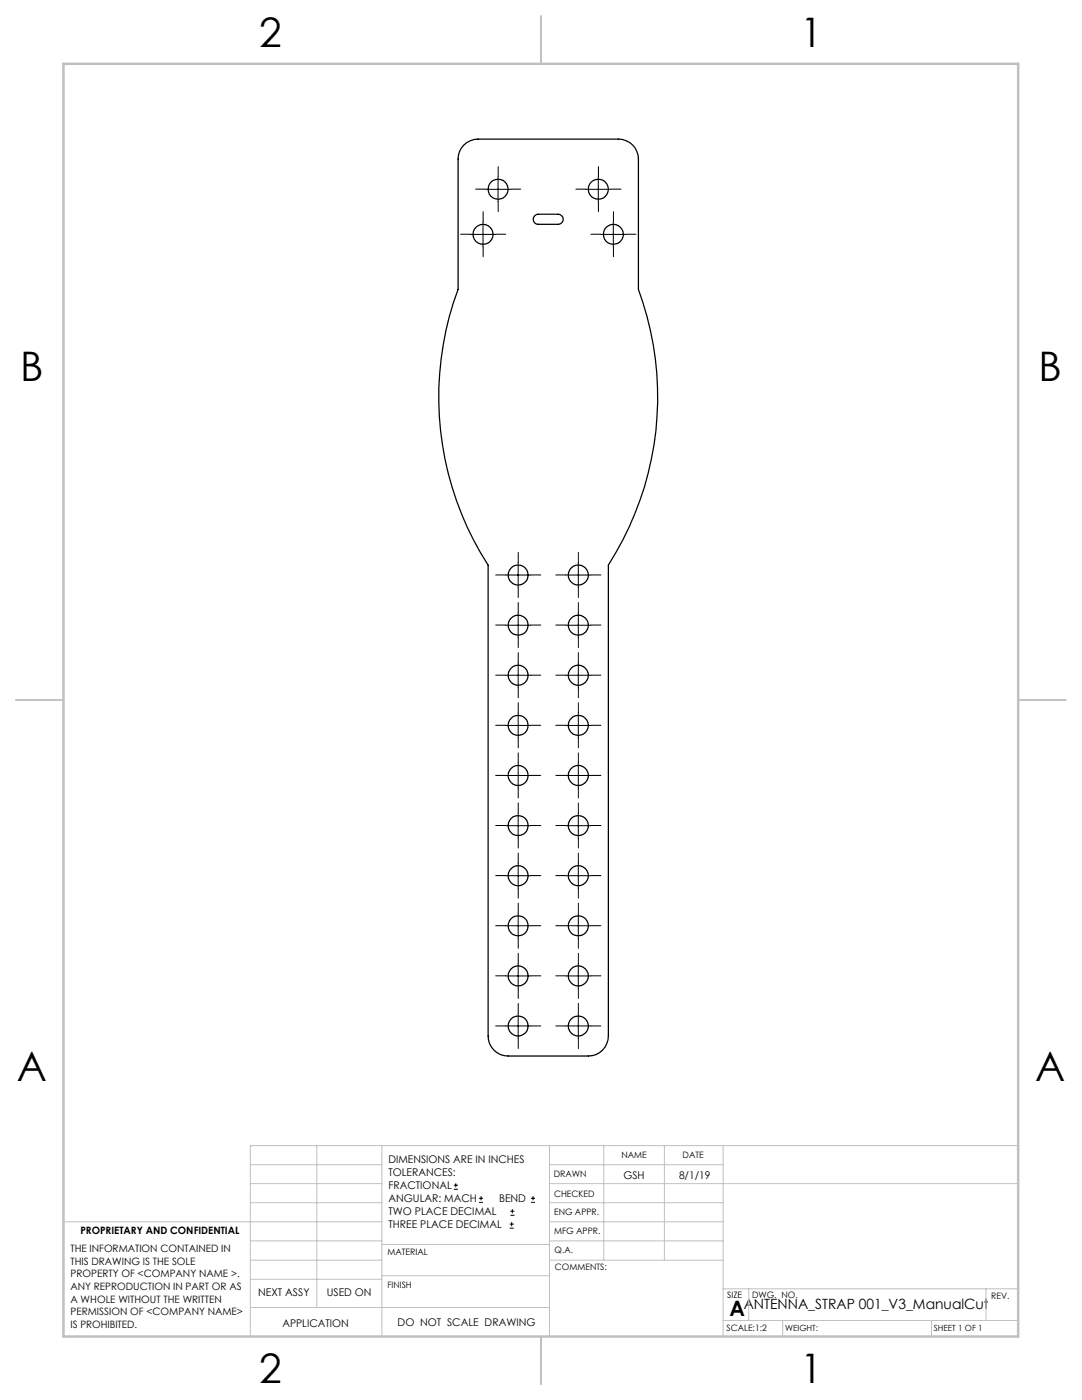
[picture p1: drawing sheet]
<svg xmlns="http://www.w3.org/2000/svg" width="216mm" height="279mm" viewBox="0 0 216 279" stroke-linecap="round" stroke-linejoin="round" font-family="sans-serif">
<g fill="none" stroke="#000" stroke-width=".2">
<path d="M96.9 37.8h5M99.4 35.3v5M116.9 37.8h5M119.4 35.3v5M93.9 46.8h5M96.4 44.3v5M119.9 46.8h5M122.4 44.3v5M100.9 114.8h5M103.4 112.3v5M112.9 114.8h5M115.4 112.3v5"/>
<path d="M100.9 124.8h5M100.9 134.8h5M103.4 122.3v5M103.4 132.3v5M112.9 124.8h5M112.9 134.8h5M115.4 122.3v5M115.4 132.3v5M100.9 144.8h5M100.9 154.8h5M103.4 142.3v4.9M103.4 152.3v5"/>
<path d="M112.9 144.8h5M112.9 154.8h5M115.4 142.3v4.9M115.4 152.3v5M100.9 164.8h5M100.9 174.8h5M103.4 162.3v5M103.4 172.3v5M112.9 164.8h5M112.9 174.8h5M115.4 162.3v5M115.4 172.3v5"/>
<path d="M100.9 184.7h5M100.9 194.8h5M103.4 182.3v5M103.4 192.3v5M112.9 184.7h5M112.9 194.8h5M115.4 182.3v5M115.4 192.3v5M100.9 204.8h5M103.4 202.3v5M112.9 204.8h5M115.4 202.3v5"/>
<path d="M90.6 237.3h.8M90.6 236.5h.8M90.9 236.1v.9M95.6 240h.8M95.6 239.1h.8M96 238.7v.8M105.9 240h.9M105.9 239.1h.9M106.4 238.7v.8M101.7 245.1h.8M101.7 244.3h.8M101.8 242.5h.9"/>
<path d="M101.8 241.7h.9M102.1 243.9v.8M102.2 241.3v.8"/>
</g>
<g fill="none" stroke="#000" stroke-width=".2" stroke-dasharray="15.2 1.3 1.3 1.3">
<path d="M96.9 37.7h-2M99.4 35.2v-2M101.9 37.7h2M116.9 37.7h-2M119.4 35.2v-2M121.9 37.7h2M93.9 46.7h-2M96.4 44.2v-2M96.4 49.2v2M98.9 46.7h2M99.4 40.2v2M119.4 40.2v2"/>
<path d="M119.9 46.7h-2M122.4 44.2v-2M122.4 49.2v2M124.9 46.7h2M100.9 114.7h-2M103.4 112.2v-2M103.4 117.2v2M105.9 114.7h2M112.9 114.7h-2M115.4 112.2v-2M115.4 117.2v2M117.9 114.7h2"/>
<path d="M100.9 124.7h-2M100.9 134.7h-2M103.4 122.2v-2M103.4 127.2v2M103.4 132.2v-2M103.4 137.2v2M105.9 124.7h2M105.9 134.7h2M112.9 124.7h-2M112.9 134.7h-2M115.4 122.2v-2M115.4 127.2v2"/>
<path d="M115.4 132.2v-2M115.4 137.2v2M117.9 124.7h2M117.9 134.7h2M100.9 144.7h-2M100.9 154.7h-2M103.4 142.2v-2M103.4 147.2v2M103.4 152.2v-2M103.4 157.2v2M105.9 144.7h2M105.9 154.7h2"/>
<path d="M112.9 144.7h-2M112.9 154.7h-2M115.4 142.2v-2M115.4 147.2v2M115.4 152.2v-2M115.4 157.2v2M117.9 144.7h2M117.9 154.7h2M100.9 164.7h-2M100.9 174.7h-2M103.4 162.2v-2M103.4 167.2v2"/>
<path d="M103.4 172.2v-2M103.4 177.2v2M105.9 164.7h2M105.9 174.7h2M112.9 164.7h-2M112.9 174.7h-2M115.4 162.2v-2M115.4 167.2v2M115.4 172.2v-2M115.4 177.2v2M117.9 164.7h2M117.9 174.7h2"/>
<path d="M100.9 184.7h-2M100.9 194.7h-2M103.4 182.2v-2M103.4 187.2v2M103.4 192.2v-2M103.4 197.2v2M105.9 184.7h2M105.9 194.7h2M112.9 184.7h-2M112.9 194.7h-2M115.4 182.2v-2M115.4 187.2v2"/>
<path d="M115.4 192.2v-2M115.4 197.2v2M117.9 184.7h2M117.9 194.7h2M100.9 204.7h-2M103.4 202.2v-2M103.4 207.2v2M105.9 204.7h2M112.9 204.7h-2M115.4 202.2v-2M115.4 207.2v2M117.9 204.7h2"/>
</g>
<g fill="none" stroke="#c0c0c0" stroke-width=".2">
<path d="M50 232.4h26.2M50 236.2h26.2M63.2 228.6v32.3M76.2 228.6v38.1M109.6 228.6v38.1M109.6 232.4h34.7M109.6 236.2h93.6M120.5 228.6v22.9M132.6 228.6v22.9M144.3 228.6v38.1M203.2 228.6h-153.2v38.1M12.7 243.8h63.5"/>
<path d="M50 251.5h26.2M50 240h26.2M50 247.7h26.2M50 255.3h26.2M76.2 254.6h33.4M76.2 248.4h33.4M109.6 251.5h34.7M109.6 243.8h34.7M109.6 240h34.7M109.6 247.7h34.7M144.3 257.2h58.9M149.4 257.2v6.3"/>
<path d="M196.7 257.2v6.3M50 260.9h59.6M144.3 263.5h58.9M156.2 263.5v3.2M185.9 263.5v3.2"/>
</g>
<path d="M108 3.2v9.5M3.1 139.7h9.6M203.2 139.7h9.5M108 266.7v9.6" fill="none" stroke="#c0c0c0" stroke-width=".25"/>
<path d="M12.7 12.7h190.5v254h-190.5z" fill="none" stroke="#c0c0c0" stroke-width=".5"/>
<g fill="none" stroke="#000" stroke-width=".25">
<path d="M92.6 28.9a4.2 4.2 0 0 1 2.8-1.1h28a4 4 0 0 1 4 3.9v26a61.9 61.9 0 0 1-6 55.1v94a4 4 0 0 1-4 3.9h-16a4 4 0 0 1-4-3.9v-94a61.9 61.9 0 0 1-6-55.1v-26a3.8 3.8 0 0 1 1.2-2.8zM106.7 43.1l.7-.3h4a1.01 1.01 0 0 1 1 1 1.01 1.01 0 0 1-1 1h-4a1 1 0 0 1-.9-.6 1 1 0 0 1 .2-1.1z"/>
<circle cx="99.4" cy="37.8" r="2.01"/>
<circle cx="119.4" cy="37.8" r="2.01"/>
<circle cx="96.4" cy="46.8" r="2"/>
<circle cx="122.4" cy="46.8" r="2"/>
<circle cx="103.4" cy="114.8" r="2"/>
<circle cx="115.4" cy="114.8" r="2.01"/>
<circle cx="103.4" cy="124.8" r="2"/>
<circle cx="103.4" cy="134.8" r="2"/>
<circle cx="115.4" cy="124.8" r="2.01"/>
<circle cx="115.4" cy="134.8" r="2.01"/>
<circle cx="103.4" cy="144.8" r="2.01"/>
<circle cx="103.4" cy="154.8" r="2"/>
<circle cx="115.4" cy="144.8" r="2.02"/>
<circle cx="115.4" cy="154.8" r="2.01"/>
<circle cx="103.4" cy="164.8" r="2.01"/>
<circle cx="103.4" cy="174.8" r="2"/>
<circle cx="115.4" cy="164.8" r="2.02"/>
<circle cx="115.4" cy="174.8" r="2.01"/>
<circle cx="103.4" cy="184.8" r="2.01"/>
<circle cx="103.4" cy="194.8" r="2"/>
<circle cx="115.4" cy="184.8" r="2.02"/>
<circle cx="115.4" cy="194.8" r="2.01"/>
<circle cx="103.4" cy="204.8" r="2"/>
<circle cx="115.4" cy="204.8" r="2.01"/>
</g>
<g font-size="8.1">
<text x="51.7" y="9.3">2</text>
<text x="159.7" y="9.3">1</text>
<text x="4" y="76">B</text>
<text x="207.2" y="76">B</text>
<text x="3.3" y="215.7">A</text>
<text x="206.5" y="215.7">A</text>
<text x="51.7" y="276">2</text>
<text x="159.7" y="276">1</text>
</g>
<text font-size="4.2" x="145.6" y="262.7">A</text>
<text font-size="2.8" x="148.4" y="261.3">ANTENNA_STRAP 001_V3_ManualCut</text>
<g font-size="2.1">
<text x="77.5" y="232.2">DIMENSIONS ARE IN INCHES</text>
<text x="77.5" y="234.7">TOLERANCES:</text>
<text x="77.5" y="237.3">FRACTIONAL</text>
<text x="77.5" y="239.9">ANGULAR: MACH</text>
<text x="99.6" y="239.9">BEND</text>
<text x="124.4" y="235.2">GSH</text>
<text x="135.5" y="235.2">8/1/19</text>
<text x="77.5" y="242.5">TWO PLACE DECIMAL</text>
<text x="77.5" y="245.1">THREE PLACE DECIMAL</text>
<text x="51.5" y="258.7">NEXT ASSY</text>
<text x="65.2" y="258.6">USED ON</text>
<text x="56.3" y="264.8">APPLICATION</text>
<text x="79.3" y="264.6">DO NOT SCALE DRAWING</text>
</g>
<g font-size="2">
<text x="14.1" y="249.9">THE INFORMATION CONTAINED IN</text>
<text x="16" y="246.3">PROPRIETARY AND CONFIDENTIAL</text>
<text x="14.1" y="252.4">THIS DRAWING IS THE SOLE</text>
<text x="14.1" y="254.9">PROPERTY OF &lt;COMPANY NAME &gt;.</text>
<text x="14.1" y="257.4">ANY REPRODUCTION IN PART OR AS</text>
<text x="14.1" y="260">A WHOLE WITHOUT THE WRITTEN</text>
<text x="14.1" y="262.5">PERMISSION OF &lt;COMPANY NAME&gt;</text>
<text x="14.1" y="265">IS PROHIBITED.</text>
</g>
<g font-size="1.8">
<text x="124" y="231.1">NAME</text>
<text x="136.2" y="231.1">DATE</text>
<text x="110.5" y="234.8">DRAWN</text>
<text x="110.5" y="238.9">CHECKED</text>
<text x="110.6" y="242.5">ENG APPR.</text>
<text x="77.3" y="250.5">MATERIAL</text>
<text x="110.6" y="246.3">MFG APPR.</text>
<text x="110.7" y="250">Q.A.</text>
<text x="77.3" y="257">FINISH</text>
<text x="110.7" y="253.5">COMMENTS:</text>
<text x="145.1" y="259">SIZE</text>
<text x="150.1" y="259.1">DWG. NO.</text>
<text x="197.8" y="259.2">REV.</text>
<text x="145" y="265.7">SCALE:1:2</text>
</g>
<g font-size="1.7">
<text x="156.7" y="265.7">WEIGHT:</text>
<text x="186.3" y="265.7">SHEET 1 OF 1</text>
</g>
</svg>
